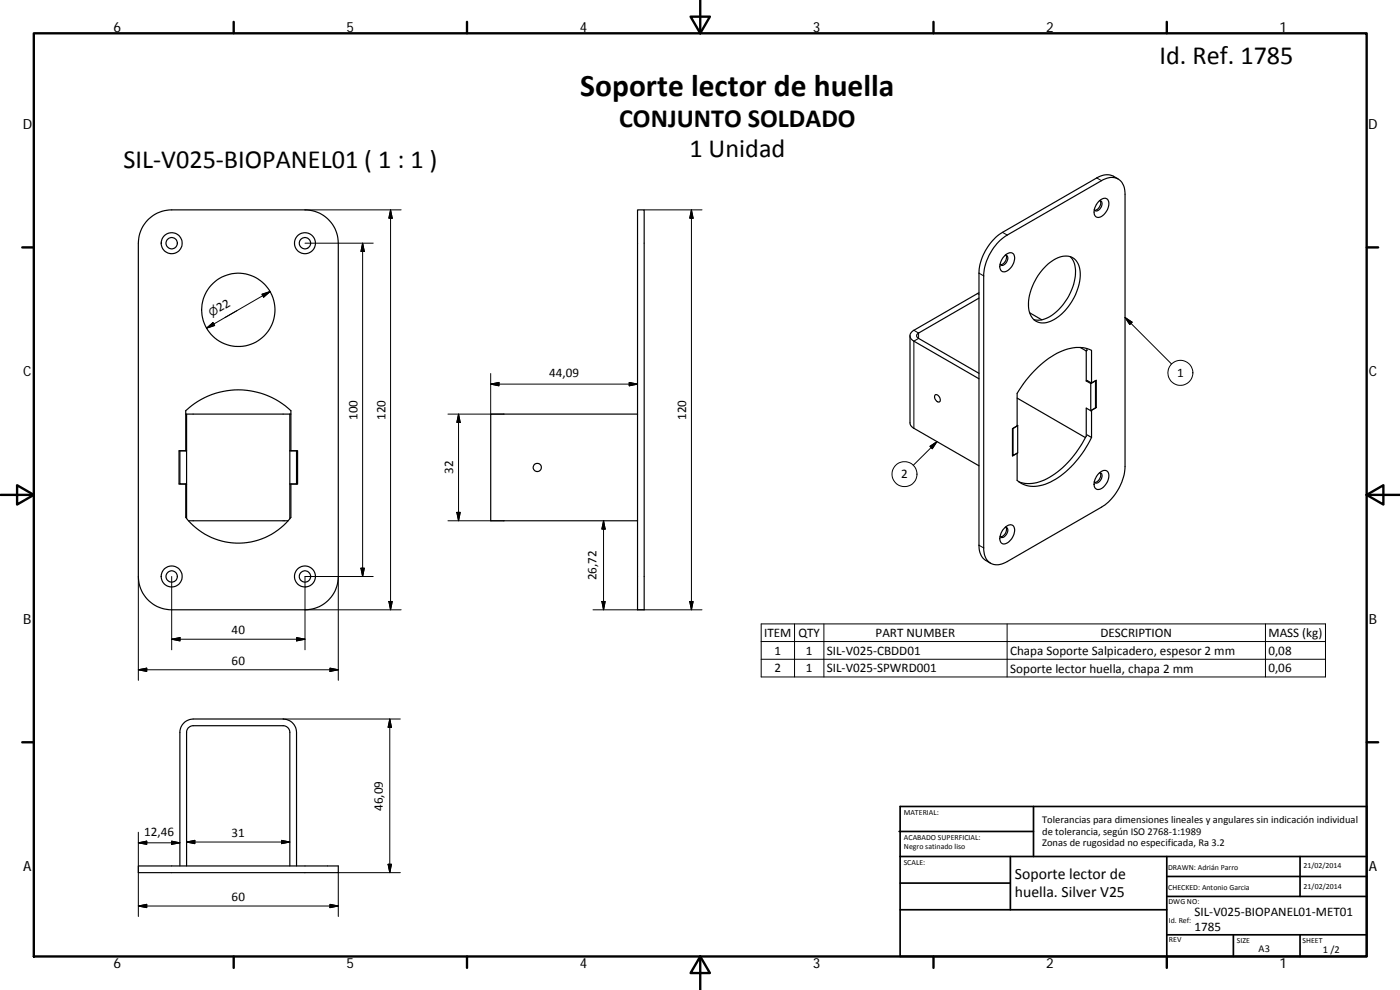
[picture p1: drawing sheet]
<svg xmlns="http://www.w3.org/2000/svg" width="420mm" height="297mm" viewBox="0 0 420 297" stroke-linecap="round" stroke-linejoin="round" font-family="sans-serif">
<g fill="none" stroke="#000" stroke-width=".36">
<path d="M335.6 53.7l-1.4-.8a5 5 0 0 0-5 .5l-28.3 16.3a15.7 15.7 0 0 0-7.1 12.3v81.6a5.1 5.1 0 0 0 2.1 4.6l1.4 .8M44.2 66.2a9.8 9.8 0 0 1 7.3-3.2h40a10 10 0 0 1 10 10v100a10 10 0 0 1-10 10h-40a10 10 0 0 1-10-10v-100a10.1 10.1 0 0 1 2.7-6.8zM191.3 63h2v120h-2zM300.2 72.1l2.1-1.6 28.3-16.3a4.3 4.3 0 0 1 6.3 .9l.6 1.5 .1 1.7v81.6a15.5 15.5 0 0 1-7 12.3l-28.3 16.3a4.3 4.3 0 0 1-6.4-.9l-.7-2.6v-82.2a15.9 15.9 0 0 1 5-10.7zM301.7 76.6a1.1 1.1 0 0 1 .8 .8 1.1 1.1 0 0 1-.3 1.1 1.24 1.24 0 0 1-2 .7M301.8 76.4a1.55 1.55 0 0 1 2.2-.4 1.55 1.55 0 0 1 .4 2.1 3.9 3.9 0 0 1-3.4 3.4 2.09 2.09 0 0 1-.6-3l.6-1.2zM301.9 76.6a2.18 2.18 0 0 1-1.7 2.8M314 79.7a7.5 7.5 0 0 1 7.6-2.6 5.7 5.7 0 0 1 2.6 6.3 16.8 16.8 0 0 1-9.1 13.1 4.5 4.5 0 0 1-6.4-4.5 17.2 17.2 0 0 1 5.3-12.3zM321.2 77a8.3 8.3 0 0 1 1.1 8.2 16.2 16.2 0 0 1-8.9 10.6l-1.7 .3-1.5-.2M329.8 60.4a1.66 1.66 0 0 1 2.8-.2 4.3 4.3 0 0 1-3.1 5.1 1.66 1.66 0 0 1-1.1-2.4l.6-1.5zM330 60.2a1.11 1.11 0 0 1 .5 1.9 1.27 1.27 0 0 1-2.1 .8M330.2 60.2a2.22 2.22 0 0 1-1.7 2.9"/>
<path d="M293.8 87.9l-19.5 11.2a1.72 1.72 0 0 0-1.2 1.6 1.72 1.72 0 0 0 1.2 1.7l19.5 11.2M293.8 89.5l-18.1 10.4a.84 .84 0 0 0-.6 .8 .84 .84 0 0 0 .6 .8l18.1 10.5M309 93.9l3.6 2M273.1 100.7v26.2l.2 .7 1 .9 19.5 11.3M280.6 118.5a1.31 1.31 0 0 1 1.3 .7 1.31 1.31 0 0 1 0 1.4 1.54 1.54 0 0 1-1.3-2.1zM305.3 119.4l20.4 11.9M324.2 104.2l1.8 1.1M326 114.3l.2-.1 1.4 .7v-9.8a12.2 12.2 0 0 0-12 1.9 33.6 33.6 0 0 0-10.3 11v9.8l-1.4 .9v8.1l1.4-.8v8.1a9 9 0 0 0 10.7 .1 29.1 29.1 0 0 0 11.6-12.9M326 114.3l1.4 .8M326 105.3v9M326.2 104.6v.5M326.2 105.2l-.2 .1"/>
<path d="M327.4 115.1v8.1M327.4 115.1l1.6-1v8.2M328.8 114.2v8.2l-1.4 .8M54 135.3v9.9h2M55.7 124.2h.3v11.1M56 135.3v20.3M56 135.3h-2.3v9.9h2v10a20 20 0 0 0 31.6 0v-10M87 135.3h2.3v9.9h-2.3M87 124.2v31.4M87 124.2h.3M87 124.2h-31M87.3 135.3v-12.1a23 23 0 0 0-31.6 0v12.1"/>
<path d="M89 135.3v9.9M191.3 124.2h-44v32.1h44M303.9 136.6l.1 .1M304 128.5l1.4-.8v8.2l-1.4 .8zM305.3 127.6l.1 .1M326 130.9a26.9 26.9 0 0 1-14.1 13.7 9.2 9.2 0 0 1-6.2-.1M326.2 130.5l1.4 .8M327.4 123.2l-1.4-.8v8.6M328.8 122.2l.2 .1M329 122.3l-1.4 .8v8.2M56.6 156.3h29.9M301.6 158.3a1.66 1.66 0 0 1 2.7-.2 4.1 4.1 0 0 1-3.3 5.1 2.14 2.14 0 0 1-.6-3.1z"/>
<path d="M301.7 158.2a1.08 1.08 0 0 1 .8 .8 1.08 1.08 0 0 1-.3 1.1 1.31 1.31 0 0 1-1.9 1l-.1-.2M301.9 158.2a2.16 2.16 0 0 1-1.7 2.9M329.8 142a1.67 1.67 0 0 1 2.8-.2 4.2 4.2 0 0 1-3.1 5.1 1.61 1.61 0 0 1-1.1-2.4l.6-1.5zM330 141.9a1.09 1.09 0 0 1 .8 .8 1.09 1.09 0 0 1-.3 1.1 1.27 1.27 0 0 1-2.1 .8M330.2 141.9a2.16 2.16 0 0 1-1.7 2.8M41.5 259.8h60v2h-60zM54 259.8v-40a4.1 4.1 0 0 1 4-4.1h27a4 4 0 0 1 4 4.1v40M87 259.8v-40a2 2 0 0 0-2-2.1h-27a2.01 2.01 0 0 0-2 2.1v40"/>
<circle cx="51.5" cy="73" r="1.7"/>
<circle cx="51.5" cy="73" r="3.2"/>
<circle cx="91.5" cy="73" r="3.1"/>
<circle cx="91.5" cy="73" r="1.7"/>
<circle cx="71.5" cy="93" r="11"/>
<circle cx="161.3" cy="140.2" r="1.23"/>
<circle cx="51.5" cy="173" r="3.1"/>
<circle cx="51.5" cy="173" r="1.69"/>
<circle cx="91.5" cy="173" r="3.1"/>
<circle cx="91.5" cy="173" r="1.69"/>
</g>
<g fill="none" stroke="#000" stroke-width=".3">
<path d="M329.2 53.4l1.4 .8M91.5 63h28.9M91.5 73h20.5M108.8 73v100M108.8 73l.5 2.5h-1zM117.2 63v120M117.2 63l.5 2.5h-1zM193.3 63h17.4M207.5 63v120M207.5 63l.5 2.5h-1zM300.9 69.7l1.4 .8M62 98.5l1.9-1.7 .5 .9z"/>
<path d="M71.1 93.2l-3.6 2.1M78.6 88.3l2.5-.8-2 1.7zM81.1 87.5l-19.1 11M274.3 99.1l1.4 .8v1.6l-1.4 .9v26.1M293.4 88.1l.4 .2M293.8 82l1.4 .8M337.6 95.3l14 13.9M337.6 95.2l2.2 1.5-.7 .7zM147.3 115.3l2.4-.6v1.1zM147.3 115.3h44M147.3 112.1v12.1M188.8 114.7l2.5 .6-2.5 .5z"/>
<path d="M134.4 124.2h16.8M137.6 124.2v32.1M137.6 124.2l.5 2.5h-1zM279.1 133.9l2.1-1.4-1.4 2.1zM281.2 132.5l-7.1 7.1M134.4 156.3h16.8M137.1 153.7h1l-.5 2.6zM181.1 156.3v26.7M181.1 156.3l.5 2.4h-1zM41.5 173v31.1M51.5 173v22M101.5 173v31.1"/>
<path d="M108.3 170.5h1l-.5 2.5zM112 173h-20.5v22M293.8 163.6l1.4 .8M51.5 191.8l2.5-.5v1zM51.5 191.8h40M89 191.3l2.5 .5-2.5 .5zM91.5 183h28.9M116.7 180.5h1l-.5 2.5zM178 183h32.7M180.6 180.5h1l-.5 2.5zM207 180.5h1l-.5 2.5zM228.4 187.2h169.4v15.9h-169.4z"/>
<path d="M228.4 192.5h169.4M228.4 197.8h169.4M238.5 187.2v15.9M247.3 187.2v15.9M302.2 187.2v15.9M379.8 187.2v15.9M41.5 201l2.5-.5v1zM41.5 201h60M85 215.7h35.2M99 200.5l2.5 .5-2.5 .5zM117 215.7v46.1M117 215.7l.5 2.5h-1z"/>
<path d="M41.5 249.7v25.3M41.5 252.9l2.5-.5v.9zM41.5 252.9h12.5M51.5 252.4l2.5 .5-2.5 .4zM56 252.6l2.5-.5v1zM56 252.6h31M84.5 252.1l2.5 .5-2.5 .5zM116.5 259.3h1l-.5 2.5zM41.5 271.8l2.5-.5v1zM41.5 271.8h60M99 271.3l2.5 .5-2.5 .5zM120.2 261.8h-18.7v13.2"/>
<circle cx="354.3" cy="111.9" r="3.8"/>
<circle cx="271.4" cy="142.3" r="3.8"/>
</g>
<g fill="none" stroke="#000" stroke-width=".71">
<path d="M10.1 10h400.1v277h-400.1zM70.1 6.6v3.4M140.2 6.6v3.4M207.3 5h5.8l-2.9 5zM210.2 0v10M280.2 6.6v3.4M350.2 6.6v3.4M6.7 74.2h3.4M410.2 74.2h3.4M.2 148.5h9.9M5.1 145.6l5 2.9-5 2.9zM410.2 148.5l5-2.9v5.8z"/>
<path d="M410.2 148.5h9.9M6.7 222.7h3.4M410.2 222.7h3.4M70.1 287v3.4M140.2 287v3.4M210.2 287l2.9 5h-5.8zM210.2 287v10M280.2 287v3.4M350.2 287v3.4"/>
</g>
<g fill="none" stroke="#000" stroke-width=".51">
<path d="M269.8 249.5h40.4M270.1 257h140.1M270.1 242h140.1v45h-140.1zM303.2 257v16M310.2 242v15M350.2 257v30M390.2 257v12M270.1 273h80.1M270.1 265h33.1M350.2 269h60M350.2 263h60M350.2 280.5h60"/>
<path d="M370.2 280.5v6.5M390.2 280.5v6.5"/>
</g>
<g fill="#000" stroke="#000" stroke-width=".3">
<path d="M108.8 73l.5 2.5h-1zM117.2 63l.5 2.5h-1zM207.5 63l.5 2.5h-1zM62 98.5l1.9-1.7 .5 .9zM78.6 88.3l2.5-.8-2 1.7zM337.6 95.2l2.2 1.5-.7 .7zM147.3 115.3l2.4-.6v1.1zM188.8 114.7l2.5 .6-2.5 .5zM137.6 124.2l.5 2.5h-1zM279.1 133.9l2.1-1.4-1.4 2.1zM137.1 153.7h1l-.5 2.6zM181.1 156.3l.5 2.4h-1z"/>
<path d="M108.3 170.5h1l-.5 2.5zM51.5 191.8l2.5-.5v1zM89 191.3l2.5 .5-2.5 .5zM116.7 180.5h1l-.5 2.5zM180.6 180.5h1l-.5 2.5zM207 180.5h1l-.5 2.5zM41.5 201l2.5-.5v1zM99 200.5l2.5 .5-2.5 .5zM117 215.7l.5 2.5h-1zM41.5 252.9l2.5-.5v.9zM51.5 252.4l2.5 .5-2.5 .4zM56 252.6l2.5-.5v1z"/>
<path d="M84.5 252.1l2.5 .5-2.5 .5zM116.5 259.3h1l-.5 2.5zM41.5 271.8l2.5-.5v1zM99 271.3l2.5 .5-2.5 .5z"/>
</g>
<text font-size="9.4" x="174.1" y="28.7">Soporte lector de huella</text>
<g font-size="7.9">
<text x="348" y="19.3">Id. Ref. 1785</text>
<text x="185.8" y="38.2">CONJUNTO SOLDADO</text>
<text x="206.9" y="47.2">1 Unidad</text>
<text x="37" y="50.4">SIL‐V025‐BIOPANEL01 ( 1 : 1 )</text>
</g>
<g font-size="4.7">
<text x="304.6" y="263.9">Soporte lector de</text>
<text x="304.6" y="269.3">huella. Silver V25</text>
</g>
<g font-size="4.2">
<text x="34" y="9.6">6</text>
<text x="104" y="9.6">5</text>
<text x="174" y="9.6">4</text>
<text x="244" y="9.6">3</text>
<text x="314" y="9.6">2</text>
<text x="384" y="9.6">1</text>
<text x="6.8" y="38.7">D</text>
<text x="410.6" y="38.7">D</text>
<text x="7" y="112.9">C</text>
<text x="410.8" y="112.9">C</text>
<text x="7" y="187.1">B</text>
<text x="410.8" y="187.1">B</text>
<text x="7" y="261.3">A</text>
<text x="410.8" y="261.3">A</text>
<text x="34" y="290.4">6</text>
<text x="104" y="290.4">5</text>
<text x="174" y="290.4">4</text>
<text x="244" y="290.4">3</text>
<text x="314" y="290.4">2</text>
<text x="384" y="290.4">1</text>
</g>
<g font-size="3.9">
<text x="65.9" y="93.7" transform="rotate(-30 65.9 93.7)">22</text>
<text x="164.8" y="113.2">44,09</text>
<text x="353.2" y="113.1">1</text>
<text x="107.3" y="126" transform="rotate(-90 107.3 126)">100</text>
<text x="115.7" y="126" transform="rotate(-90 115.7 126)">120</text>
<text x="206" y="126" transform="rotate(-90 206 126)">120</text>
<text x="136" y="142.3" transform="rotate(-90 136 142.3)">32</text>
<text x="270.5" y="143.5">2</text>
<text x="179.1" y="174.1" transform="rotate(-90 179.1 174.1)">26,72</text>
<text x="69.5" y="190.2">40</text>
<text x="229.3" y="191.1">ITEM</text>
<text x="239.6" y="191.1">QTY</text>
<text x="262.8" y="191.1">PART NUMBER</text>
<text x="330.3" y="191.1">DESCRIPTION</text>
<text x="380.7" y="191.2">MASS (kg)</text>
<text x="232.4" y="196.4">1</text>
<text x="241.9" y="196.4">1</text>
<text x="248.1" y="196.4">SIL‐V025‐CBDD01</text>
<text x="303.1" y="196.5">Chapa Soporte Salpicadero, espesor 2 mm</text>
<text x="380.7" y="196.4">0,08</text>
<text x="69.5" y="199.4">60</text>
<text x="232.4" y="201.7">2</text>
<text x="241.9" y="201.7">1</text>
<text x="248.1" y="201.7">SIL‐V025‐SPWRD001</text>
<text x="303.1" y="201.8">Soporte lector huella, chapa 2 mm</text>
<text x="380.7" y="201.7">0,06</text>
<text x="114.9" y="243.3" transform="rotate(-90 114.9 243.3)">46,09</text>
<text x="43.3" y="250.8">12,46</text>
<text x="69.5" y="251.1">31</text>
<text x="69.5" y="270.3">60</text>
<text x="358.5" y="274.9">SIL‐V025‐BIOPANEL01‐MET01</text>
<text x="358.5" y="279.4">1785</text>
</g>
<text font-size="3.3" x="63.5" y="95.1" transform="rotate(-30 63.5 95.1)">⌀</text>
<g font-size="3.1">
<text x="312.8" y="246.8">Tolerancias para dimensiones lineales y angulares sin indicación individual</text>
<text x="312.8" y="250.4">de tolerancia, según ISO 2768‐1:1989</text>
<text x="312.8" y="254">Zonas de rugosidad no especificada, Ra 3.2</text>
<text x="377.7" y="285.6">A3</text>
<text x="397" y="285.9">1 /2</text>
</g>
<g font-size="2.4">
<text x="271.2" y="244.4">MATERIAL:</text>
<text x="271.3" y="251.9">ACABADO SUPERFICIAL:</text>
<text x="271.3" y="254.6">Negro satinado liso</text>
<text x="271.2" y="259.7">SCALE:</text>
<text x="350.6" y="260.9">DRAWN: Adrián Parro</text>
<text x="391.2" y="260.6">21/02/2014</text>
<text x="350.6" y="267">CHECKED: Antonio Garcia</text>
<text x="391.2" y="266.6">21/02/2014</text>
<text x="350.7" y="271.4">DWG NO:</text>
<text x="350.8" y="276.8">Id. Ref:</text>
<text x="350.8" y="282.8">REV</text>
<text x="371.2" y="282.9">SIZE</text>
<text x="390.9" y="282.9">SHEET</text>
</g>
</svg>
